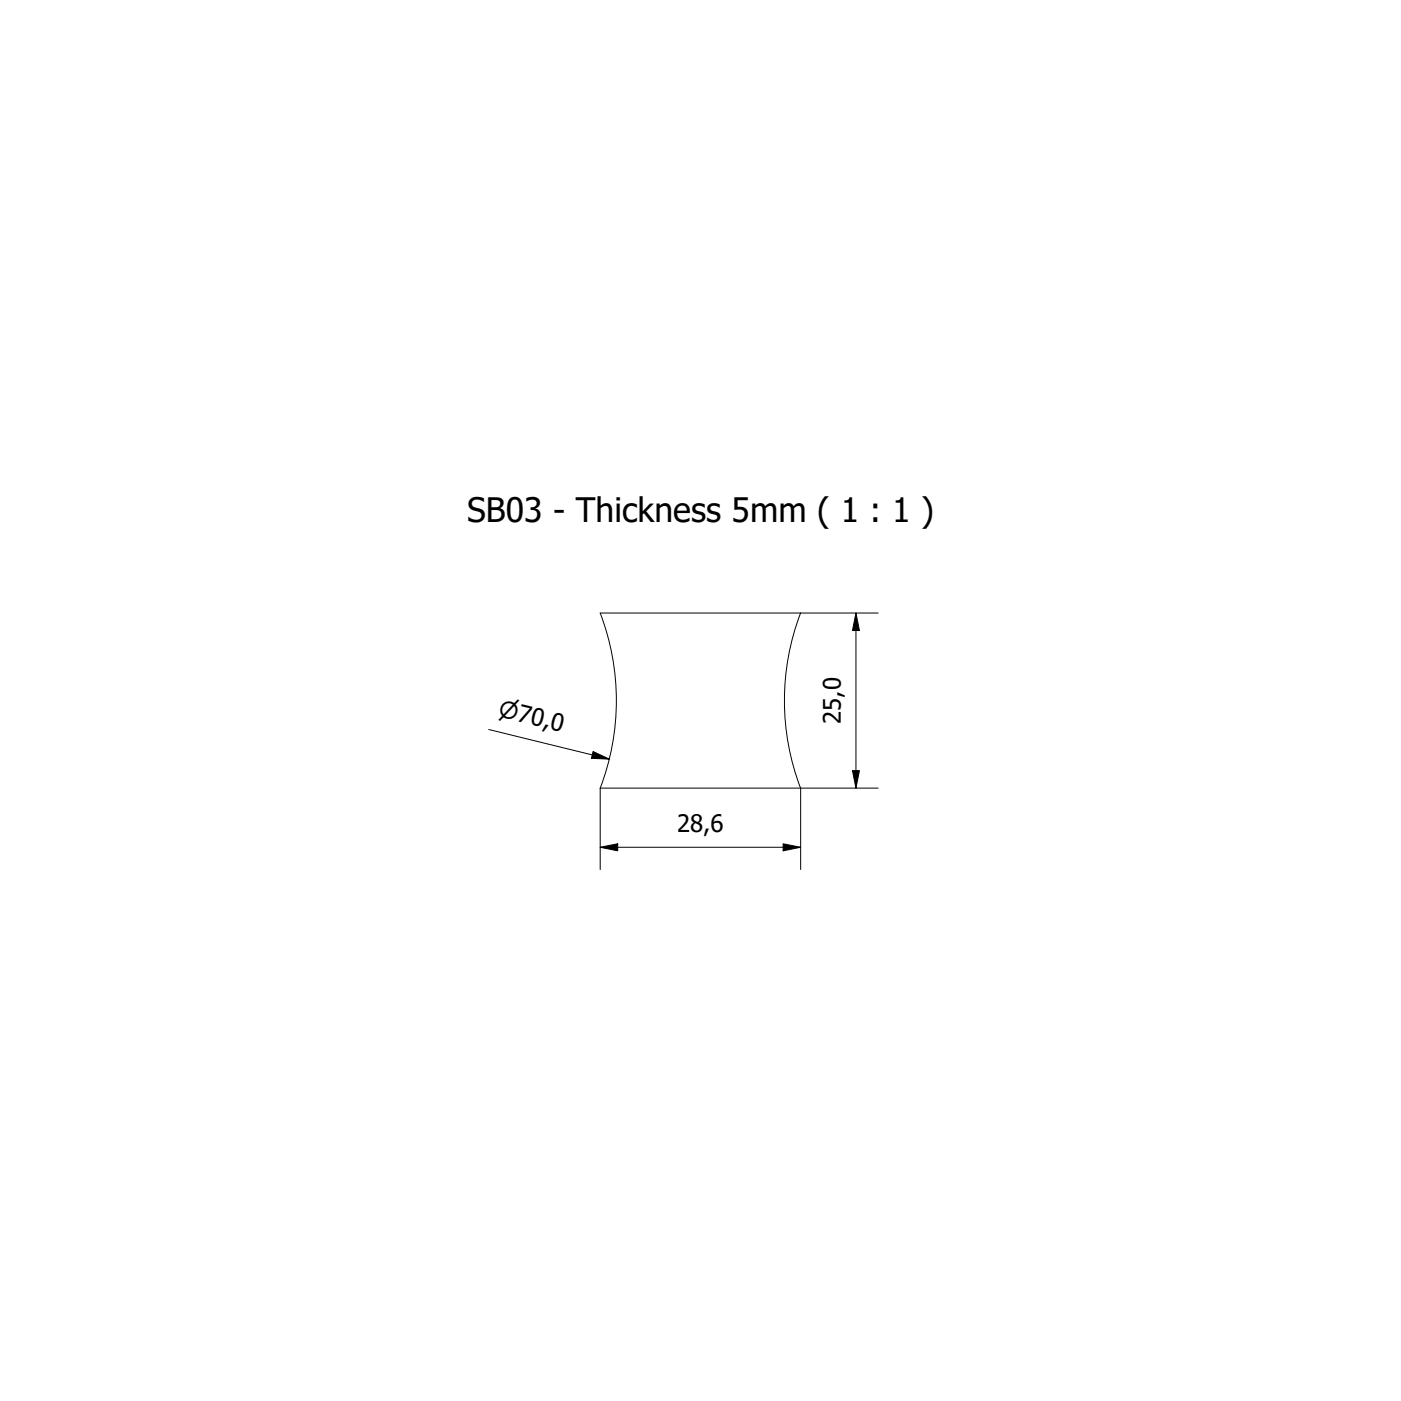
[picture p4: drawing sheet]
<svg xmlns="http://www.w3.org/2000/svg" width="200mm" height="200mm" viewBox="0 0 200 200" stroke-linecap="round" stroke-linejoin="round" font-family="sans-serif">
<!-- layer: Visible (ISO) -->
<path d="M114.3 87.5a35 35 0 0 0 0 25M114.3 87.5h-28.6a35 35 0 0 1 0 25M85.7 112.5h28.6" fill="none" stroke="#000" stroke-width=".14"/>
<!-- layer: Dimension (ISO) -->
<path d="M114.3 87.5h11.1M122.2 87.5l.5 2.5h-1zM122.2 87.5v25M69.8 104.2l17.2 4.2M84.7 107.3l2.3 1.1-2.6-.1zM85.7 112.5v11.6M121.7 110h1l-.5 2.5zM125.4 112.5h-11.1v11.6M85.7 121l2.5-.5v1zM85.7 121h28.6M111.8 120.5l2.5 .5-2.5 .5z" fill="none" stroke="#000" stroke-width=".14"/>
<path d="M122.2 87.5l.5 2.5h-1zM84.7 107.3l2.3 1.1-2.6-.1zM121.7 110h1l-.5 2.5zM85.7 121l2.5-.5v1zM111.8 120.5l2.5 .5-2.5 .5z" fill="#000"/>
<text font-size="4.8" x="66.7" y="74.5">SB03 - Thickness 5mm ( 1 : 1 )</text>
<g font-size="3.4">
<text x="120.1" y="103.4" transform="rotate(-90 120.1 103.4)">25,0</text>
<text x="96.7" y="118.8">28,6</text>
</g>
<text font-size="3.3" x="71" y="102.2" transform="rotate(14 71 102.2)">⌀70,0</text>
</svg>
